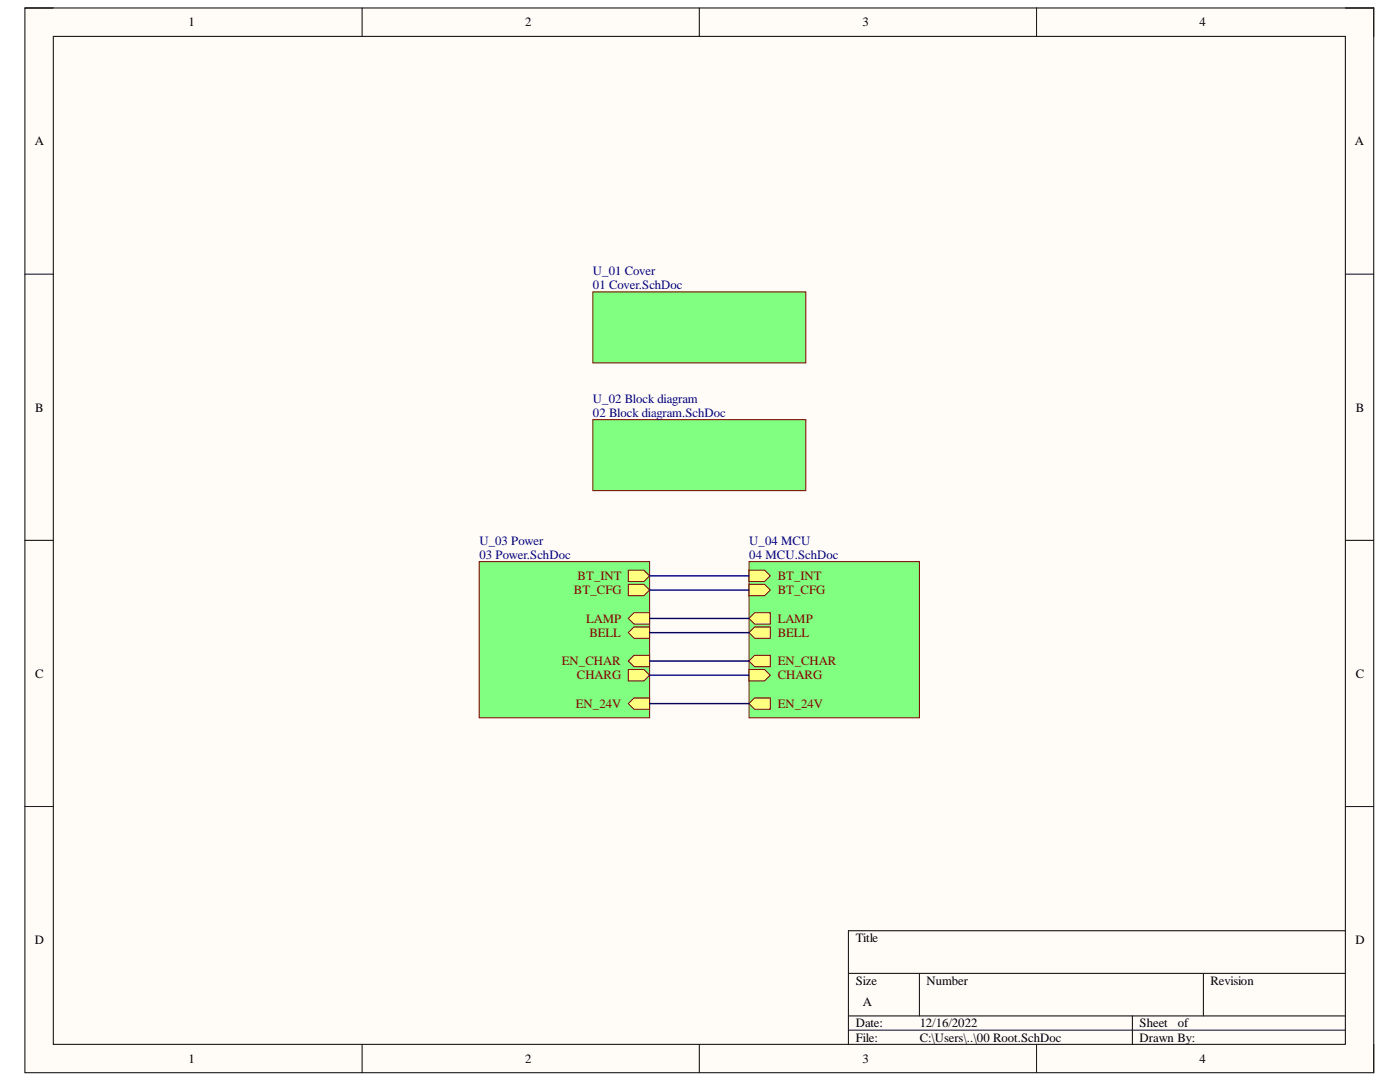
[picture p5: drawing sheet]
<svg xmlns="http://www.w3.org/2000/svg" width="279mm" height="216mm" viewBox="0 0 279 216" stroke-linecap="round" stroke-linejoin="round" font-family="sans-serif">
<path d="M5 1.6h269.2v212.5h-269.2z" fill-rule="evenodd" fill="#fffcf8"/>
<path d="M5 1.6h269.2v212.5h-269.2z" fill="none" stroke="#000" stroke-width=".2"/>
<path d="M10.6 7.3h257.9v201.1h-257.9z" fill-rule="evenodd" fill="#fffcf8"/>
<g fill="none" stroke="#000" stroke-width=".2">
<path d="M5 1.6h5.6M10.6 7.3h257.9v201.1h-257.9zM72.3 1.6v5.7M139.6 1.6v5.7M206.9 1.6v5.7M268.5 1.6h5.7v5.7M5 54.7h5.6M268.5 54.7h5.7M5 107.8h5.6M268.5 107.8h5.7M5 160.9h5.6M268.5 160.9h5.7"/>
<path d="M169.3 194.2h99.2M183.5 194.2v8.5M240.2 194.2v8.5M268.5 185.7h-99.2v22.7M72.3 208.4v5.7M139.6 208.4v5.7M169.3 202.7h99.2M169.3 205.6h99.2M206.9 208.4v5.7M226 202.7v5.7M274.2 208.4v5.7"/>
</g>
<path d="M118.3 58.2h42.5v14.2h-42.5z" fill-rule="evenodd" fill="#80ff80"/>
<path d="M118.3 58.2h42.5v14.2h-42.5z" fill="none" stroke="#800000" stroke-width=".2"/>
<path d="M118.3 83.7h42.5v14.2h-42.5z" fill-rule="evenodd" fill="#80ff80"/>
<path d="M118.3 83.7h42.5v14.2h-42.5z" fill="none" stroke="#800000" stroke-width=".2"/>
<path d="M95.6 112.1h34v31.1h-34z" fill-rule="evenodd" fill="#80ff80"/>
<path d="M95.6 112.1h34v31.1h-34z" fill="none" stroke="#800000" stroke-width=".2"/>
<path d="M125.4 123.4l1.1-1.1h3.1v2.2h-3.1z" fill-rule="evenodd" fill="#ffff80"/>
<path d="M125.4 123.4l1.1-1.1h3.1v2.2h-3.1z" fill="none" stroke="#800000" stroke-width=".2"/>
<path d="M125.4 126.2l1.1-1.1h3.1v2.3h-3.1z" fill-rule="evenodd" fill="#ffff80"/>
<path d="M125.4 126.2l1.1-1.1h3.1v2.3h-3.1z" fill="none" stroke="#800000" stroke-width=".2"/>
<path d="M125.4 113.8h3.1l1.1 1.1-1.1 1.1h-3.1z" fill-rule="evenodd" fill="#ffff80"/>
<path d="M125.4 113.8h3.1l1.1 1.1-1.1 1.1h-3.1z" fill="none" stroke="#800000" stroke-width=".2"/>
<path d="M125.4 116.6h3.1l1.1 1.1-1.1 1.2h-3.1z" fill-rule="evenodd" fill="#ffff80"/>
<path d="M125.4 116.6h3.1l1.1 1.1-1.1 1.2h-3.1z" fill="none" stroke="#800000" stroke-width=".2"/>
<path d="M125.4 131.9l1.1-1.1h3.1v2.2h-3.1z" fill-rule="evenodd" fill="#ffff80"/>
<path d="M125.4 131.9l1.1-1.1h3.1v2.2h-3.1z" fill="none" stroke="#800000" stroke-width=".2"/>
<path d="M125.4 133.6h3.1l1.1 1.1-1.1 1.2h-3.1z" fill-rule="evenodd" fill="#ffff80"/>
<path d="M125.4 133.6h3.1l1.1 1.1-1.1 1.2h-3.1z" fill="none" stroke="#800000" stroke-width=".2"/>
<path d="M125.4 140.4l1.1-1.1h3.1v2.2h-3.1z" fill-rule="evenodd" fill="#ffff80"/>
<path d="M125.4 140.4l1.1-1.1h3.1v2.2h-3.1z" fill="none" stroke="#800000" stroke-width=".2"/>
<path d="M149.5 112.1h34v31.1h-34z" fill-rule="evenodd" fill="#80ff80"/>
<path d="M149.5 112.1h34v31.1h-34z" fill="none" stroke="#800000" stroke-width=".2"/>
<path d="M150.6 122.3h3.1v2.2h-3.1l-1.1-1.1z" fill-rule="evenodd" fill="#ffff80"/>
<path d="M150.6 122.3h3.1v2.2h-3.1l-1.1-1.1z" fill="none" stroke="#800000" stroke-width=".2"/>
<path d="M150.6 125.1h3.1v2.3h-3.1l-1.1-1.2z" fill-rule="evenodd" fill="#ffff80"/>
<path d="M150.6 125.1h3.1v2.3h-3.1l-1.1-1.2z" fill="none" stroke="#800000" stroke-width=".2"/>
<path d="M149.5 113.8h3.1l1.1 1.1-1.1 1.1h-3.1z" fill-rule="evenodd" fill="#ffff80"/>
<path d="M149.5 113.8h3.1l1.1 1.1-1.1 1.1h-3.1z" fill="none" stroke="#800000" stroke-width=".2"/>
<path d="M149.5 116.6h3.1l1.1 1.1-1.1 1.2h-3.1z" fill-rule="evenodd" fill="#ffff80"/>
<path d="M149.5 116.6h3.1l1.1 1.1-1.1 1.2h-3.1z" fill="none" stroke="#800000" stroke-width=".2"/>
<path d="M150.6 130.8h3.1v2.2h-3.1l-1.1-1.1z" fill-rule="evenodd" fill="#ffff80"/>
<path d="M150.6 130.8h3.1v2.2h-3.1l-1.1-1.1z" fill="none" stroke="#800000" stroke-width=".2"/>
<path d="M149.5 133.6h3.1l1.1 1.1-1.1 1.2h-3.1z" fill-rule="evenodd" fill="#ffff80"/>
<path d="M149.5 133.6h3.1l1.1 1.1-1.1 1.2h-3.1z" fill="none" stroke="#800000" stroke-width=".2"/>
<path d="M150.6 139.3h3.1v2.2h-3.1l-1.1-1.1z" fill-rule="evenodd" fill="#ffff80"/>
<path d="M150.6 139.3h3.1v2.2h-3.1l-1.1-1.1z" fill="none" stroke="#800000" stroke-width=".2"/>
<path d="M129.6 114.9h19.9M129.6 117.7h19.9M129.6 123.4h19.9M129.6 126.2h19.9M129.6 131.9h19.9M129.6 134.7h19.9M129.6 140.4h19.9" fill="none" stroke="#000080" stroke-width=".29"/>
<g font-size="2.5">
<text x="37.6" y="5.2">1</text>
<text x="104.8" y="5.2">2</text>
<text x="172.1" y="5.2">3</text>
<text x="239.4" y="5.2">4</text>
<text x="6.9" y="29">A</text>
<text x="270.4" y="29">A</text>
<text x="7" y="82.1">B</text>
<text x="270.6" y="82.1">B</text>
<text x="7" y="135.2">C</text>
<text x="270.6" y="135.2">C</text>
<text x="6.9" y="188.3">D</text>
<text x="170.8" y="188">Title</text>
<text x="270.5" y="188.3">D</text>
<text x="170.8" y="196.5">Size</text>
<text x="184.9" y="196.5">Number</text>
<text x="241.6" y="196.5">Revision</text>
<text x="172.2" y="200.7">A</text>
<text x="170.8" y="205">Date:</text>
<text x="170.8" y="207.8">File:</text>
<text x="183.5" y="205">12/16/2022</text>
<text x="183.5" y="207.8">C:\Users\..\00 Root.SchDoc</text>
<text x="227.4" y="205">Sheet</text>
<text x="227.4" y="207.8">Drawn By:</text>
<text x="235.1" y="205">of</text>
<text x="37.6" y="212.1">1</text>
<text x="104.8" y="212.1">2</text>
<text x="172.1" y="212.1">3</text>
<text x="239.4" y="212.1">4</text>
</g>
<g font-size="2.5" fill="#000080">
<text x="118.3" y="54.8">U_01 Cover</text>
<text x="118.3" y="57.7">01 Cover.SchDoc</text>
<text x="118.3" y="80.3">U_02 Block diagram</text>
<text x="118.3" y="83.1">02 Block diagram.SchDoc</text>
<text x="95.7" y="108.7">U_03 Power</text>
<text x="95.7" y="111.5">03 Power.SchDoc</text>
<text x="149.5" y="108.7">U_04 MCU</text>
<text x="149.5" y="111.5">04 MCU.SchDoc</text>
</g>
<g font-size="2.5" fill="#800000">
<text x="114.5" y="118.6">BT_CFG</text>
<text x="115.3" y="115.8">BT_INT</text>
<text x="155.2" y="115.8">BT_INT</text>
<text x="155.2" y="118.6">BT_CFG</text>
<text x="117" y="124.2">LAMP</text>
<text x="155.2" y="124.2">LAMP</text>
<text x="117.7" y="127.1">BELL</text>
<text x="155.2" y="127.1">BELL</text>
<text x="112.2" y="132.8">EN_CHAR</text>
<text x="115.1" y="135.6">CHARG</text>
<text x="155.2" y="132.8">EN_CHAR</text>
<text x="155.2" y="135.6">CHARG</text>
<text x="114.9" y="141.2">EN_24V</text>
<text x="155.2" y="141.2">EN_24V</text>
</g>
</svg>
